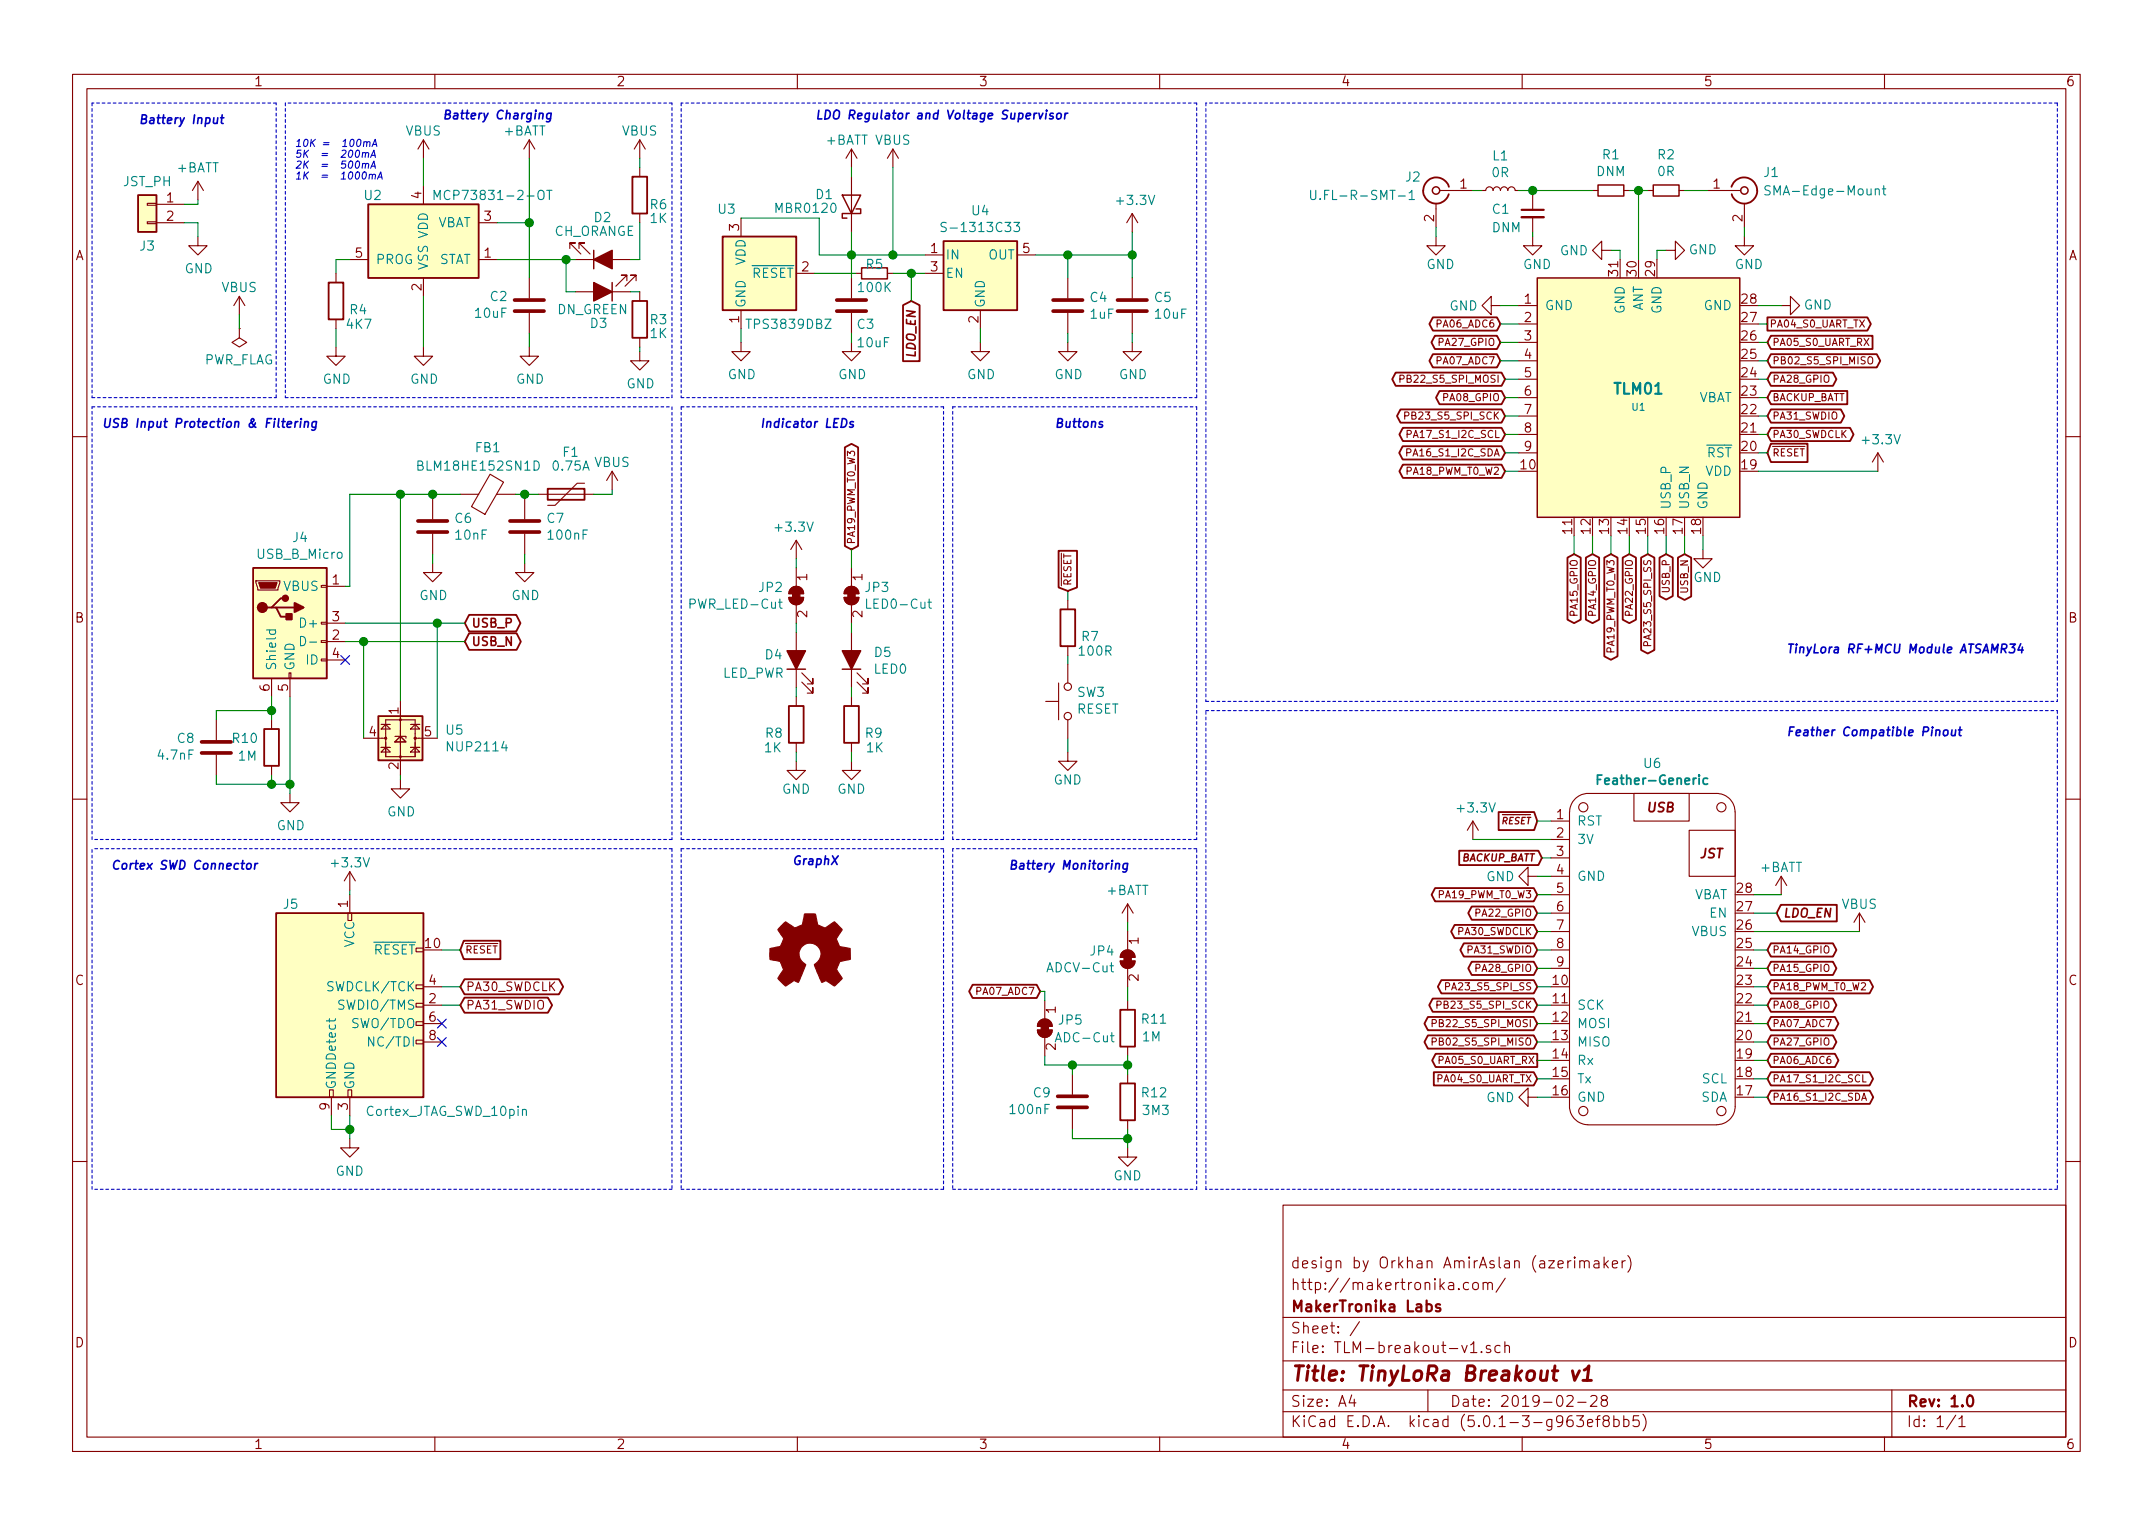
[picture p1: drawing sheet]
EESchema Schematic File Version 4
LIBS:TLM-breakout-v1-cache
EELAYER 26 0
EELAYER END
$Descr A4 11693 8268
encoding utf-8
Sheet 1 1
Title "TinyLoRa Breakout v1"
Date "2019-02-28"
Rev "1.0"
Comp "MakerTronika Labs"
Comment1 "http://makertronika.com/"
Comment2 "design by Orkhan AmirAslan (azerimaker)"
Comment3 ""
Comment4 ""
$EndDescr
$Comp
L power:GND #PWR06
U 1 1
P 8150 1650
F 0 "#PWR06" H 8150 1400 50  0001 C CNN
F 1 "GND" V 8150 1450 50  0000 C CNN
F 2 "" H 8150 1650 50  0001 C CNN
F 3 "" H 8150 1650 50  0001 C CNN
	1    8150 1650
	0    1    1    0   
$EndComp
$Comp
L power:GND #PWR08
U 1 1
P 2300 1875
F 0 "#PWR08" H 2300 1625 50  0001 C CNN
F 1 "GND" H 2305 1702 50  0000 C CNN
F 2 "" H 2300 1875 50  0001 C CNN
F 3 "" H 2300 1875 50  0001 C CNN
	1    2300 1875
	1    0    0    -1  
$EndComp
Text GLabel 9600 2450 2    39   Input ~ 0
~RESET
$Comp
L power:GND #PWR015
U 1 1
P 9250 2975
F 0 "#PWR015" H 9250 2725 50  0001 C CNN
F 1 "GND" H 9275 2825 50  0000 C CNN
F 2 "" H 9250 2975 50  0001 C CNN
F 3 "" H 9250 2975 50  0001 C CNN
	1    9250 2975
	1    0    0    -1  
$EndComp
Text GLabel 9600 1750 2    39   Output ~ 0
PA04_S0_UART_TX
Text GLabel 9600 1850 2    39   Input ~ 0
PA05_S0_UART_RX
Text GLabel 8150 1750 0    39   BiDi ~ 0
PA06_ADC6
Text GLabel 8150 1950 0    39   BiDi ~ 0
PA07_ADC7
Text GLabel 8175 2150 0    39   BiDi ~ 0
PA08_GPIO
Text GLabel 8650 3000 3    39   BiDi ~ 0
PA14_GPIO
Text GLabel 8550 3000 3    39   BiDi ~ 0
PA15_GPIO
Text GLabel 8175 2450 0    39   BiDi ~ 0
PA16_S1_I2C_SDA
Text GLabel 8175 2350 0    39   BiDi ~ 0
PA17_S1_I2C_SCL
Text GLabel 8175 2550 0    39   BiDi ~ 0
PA18_PWM_T0_W2
Text GLabel 8750 3000 3    39   BiDi ~ 0
PA19_PWM_T0_W3
Text GLabel 8850 3000 3    39   BiDi ~ 0
PA22_GPIO
Text GLabel 8950 3000 3    39   BiDi ~ 0
PA23_S5_SPI_SS
Text GLabel 9150 3000 3    39   BiDi ~ 0
USB_N
Text GLabel 9050 3000 3    39   BiDi ~ 0
USB_P
Text GLabel 8150 1850 0    39   BiDi ~ 0
PA27_GPIO
Text GLabel 9600 2050 2    39   BiDi ~ 0
PA28_GPIO
Text GLabel 9600 2350 2    39   BiDi ~ 0
PA30_SWDCLK
Text GLabel 9600 2250 2    39   BiDi ~ 0
PA31_SWDIO
Text GLabel 9600 1950 2    39   BiDi ~ 0
PB02_S5_SPI_MISO
Text GLabel 8175 2050 0    39   BiDi ~ 0
PB22_S5_SPI_MOSI
Text GLabel 8175 2250 0    39   BiDi ~ 0
PB23_S5_SPI_SCK
Wire Wire Line
	8150 1750 8250 1750
Wire Wire Line
	8150 1650 8250 1650
$Comp
L power:GND #PWR07
U 1 1
P 9675 1650
F 0 "#PWR07" H 9675 1400 50  0001 C CNN
F 1 "GND" V 9675 1450 50  0000 C CNN
F 2 "" H 9675 1650 50  0001 C CNN
F 3 "" H 9675 1650 50  0001 C CNN
	1    9675 1650
	0    -1   -1   0   
$EndComp
$Comp
L power:GND #PWR04
U 1 1
P 8750 1350
F 0 "#PWR04" H 8750 1100 50  0001 C CNN
F 1 "GND" V 8750 1150 50  0000 C CNN
F 2 "" H 8750 1350 50  0001 C CNN
F 3 "" H 8750 1350 50  0001 C CNN
	1    8750 1350
	0    1    1    0   
$EndComp
$Comp
L power:GND #PWR05
U 1 1
P 9050 1350
F 0 "#PWR05" H 9050 1100 50  0001 C CNN
F 1 "GND" V 9050 1150 50  0000 C CNN
F 2 "" H 9050 1350 50  0001 C CNN
F 3 "" H 9050 1350 50  0001 C CNN
	1    9050 1350
	0    -1   -1   0   
$EndComp
Wire Wire Line
	8750 1350 8800 1350
Wire Wire Line
	8800 1350 8800 1400
Wire Wire Line
	9050 1350 9000 1350
Wire Wire Line
	9000 1350 9000 1400
Wire Wire Line
	8150 1850 8250 1850
Wire Wire Line
	8250 1950 8150 1950
Wire Wire Line
	8175 2050 8250 2050
Wire Wire Line
	8175 2150 8250 2150
Wire Wire Line
	8250 2250 8175 2250
Wire Wire Line
	8175 2350 8250 2350
Wire Wire Line
	8250 2450 8175 2450
Wire Wire Line
	8175 2550 8250 2550
Wire Wire Line
	8550 2900 8550 3000
Wire Wire Line
	9250 2900 9250 2975
Wire Wire Line
	8650 2900 8650 3000
Wire Wire Line
	8750 2900 8750 3000
Wire Wire Line
	8850 2900 8850 3000
Wire Wire Line
	8950 2900 8950 3000
Wire Wire Line
	9050 2900 9050 3000
Wire Wire Line
	9150 2900 9150 3000
Wire Wire Line
	9550 2450 9600 2450
Wire Wire Line
	9600 2350 9550 2350
Wire Wire Line
	9550 2250 9600 2250
Wire Wire Line
	9600 2150 9550 2150
Wire Wire Line
	9550 2050 9600 2050
Wire Wire Line
	9550 1750 9600 1750
Wire Wire Line
	9550 1850 9600 1850
Wire Wire Line
	9550 1950 9600 1950
$Comp
L TLM-breakout-v1-rescue:TLM01-TinyLoraModule-Symbol-Lib U1
U 1 1
P 8200 1700
F 0 "U1" H 8900 1200 39  0000 C CNN
F 1 "TLM01" H 8900 1300 59  0000 C CNB
F 2 "TLM-footprints:TLM-01-footprint" H 8250 1750 39  0001 C CNN
F 3 "" H 8250 1750 39  0001 C CNN
	1    8200 1700
	1    0    0    -1  
$EndComp
$Comp
L Connector:Conn_Coaxial J1
U 1 1
P 9475 1025
F 0 "J1" H 9575 1125 50  0000 L CNN
F 1 "SMA-Edge-Mount" H 9575 1025 50  0000 L CNN
F 2 "mySMA_Connectos:SMA_J_P_X_ST_EM1_EdgeMount" H 9475 1025 50  0001 C CNN
F 3 " ~" H 9475 1025 50  0001 C CNN
	1    9475 1025
	1    0    0    -1  
$EndComp
$Comp
L power:GND #PWR0101
U 1 1
P 9475 1275
F 0 "#PWR0101" H 9475 1025 50  0001 C CNN
F 1 "GND" H 9500 1125 50  0000 C CNN
F 2 "" H 9475 1275 50  0001 C CNN
F 3 "" H 9475 1275 50  0001 C CNN
	1    9475 1275
	1    0    0    -1  
$EndComp
Wire Wire Line
	9475 1225 9475 1275
$Comp
L Connector:USB_B_Micro J4
U 1 1
P 1575 3375
F 0 "J4" H 1630 3842 50  0000 C CNN
F 1 "USB_B_Micro" H 1630 3751 50  0000 C CNN
F 2 "Connector_USB:USB_Micro-B_Wuerth_629105150521" H 1725 3325 50  0001 C CNN
F 3 "~" H 1725 3325 50  0001 C CNN
	1    1575 3375
	1    0    0    -1  
$EndComp
$Comp
L power:GND #PWR0102
U 1 1
P 8350 4750
F 0 "#PWR0102" H 8350 4500 50  0001 C CNN
F 1 "GND" V 8350 4550 50  0000 C CNN
F 2 "" H 8350 4750 50  0001 C CNN
F 3 "" H 8350 4750 50  0001 C CNN
	1    8350 4750
	0    1    1    0   
$EndComp
$Comp
L power:GND #PWR0103
U 1 1
P 8350 5950
F 0 "#PWR0103" H 8350 5700 50  0001 C CNN
F 1 "GND" V 8350 5750 50  0000 C CNN
F 2 "" H 8350 5950 50  0001 C CNN
F 3 "" H 8350 5950 50  0001 C CNN
	1    8350 5950
	0    1    1    0   
$EndComp
$Comp
L power:+BATT #PWR0104
U 1 1
P 9675 4850
F 0 "#PWR0104" H 9675 4700 50  0001 C CNN
F 1 "+BATT" H 9675 5000 50  0000 C CNN
F 2 "" H 9675 4850 50  0001 C CNN
F 3 "" H 9675 4850 50  0001 C CNN
	1    9675 4850
	1    0    0    -1  
$EndComp
Text GLabel 8350 4450 0    35   Input Italic 7
~RESET
Text GLabel 8350 5850 0    39   Input ~ 0
PA04_S0_UART_TX
Text GLabel 8350 5750 0    39   Output ~ 0
PA05_S0_UART_RX
Wire Wire Line
	8350 5850 8425 5850
Wire Wire Line
	8350 5750 8425 5750
Wire Wire Line
	8350 5950 8425 5950
Wire Wire Line
	8350 4450 8425 4450
Wire Wire Line
	8350 4750 8425 4750
Wire Wire Line
	9525 4850 9675 4850
Text GLabel 9600 5850 2    39   BiDi ~ 0
PA17_S1_I2C_SCL
Text GLabel 9600 5950 2    39   BiDi ~ 0
PA16_S1_I2C_SDA
Wire Wire Line
	9600 5850 9525 5850
Wire Wire Line
	9600 5950 9525 5950
Text GLabel 8350 5650 0    39   BiDi ~ 0
PB02_S5_SPI_MISO
Text GLabel 8350 5550 0    39   BiDi ~ 0
PB22_S5_SPI_MOSI
Text GLabel 8350 5450 0    39   BiDi ~ 0
PB23_S5_SPI_SCK
Wire Wire Line
	8350 5650 8425 5650
Wire Wire Line
	8425 5550 8350 5550
Wire Wire Line
	8350 5450 8425 5450
Text GLabel 8350 5250 0    39   BiDi ~ 0
PA28_GPIO
Text GLabel 8350 5350 0    39   BiDi ~ 0
PA23_S5_SPI_SS
Text GLabel 8350 4950 0    39   BiDi ~ 0
PA22_GPIO
Text GLabel 8350 4850 0    39   BiDi ~ 0
PA19_PWM_T0_W3
Text GLabel 9600 5150 2    39   BiDi ~ 0
PA14_GPIO
Text GLabel 9600 5250 2    39   BiDi ~ 0
PA15_GPIO
Text GLabel 9600 5350 2    39   BiDi ~ 0
PA18_PWM_T0_W2
Text GLabel 9600 5450 2    39   BiDi ~ 0
PA08_GPIO
Text GLabel 9600 5550 2    39   BiDi ~ 0
PA07_ADC7
Text GLabel 9600 5650 2    39   BiDi ~ 0
PA27_GPIO
Text GLabel 9600 5750 2    39   BiDi ~ 0
PA06_ADC6
Text GLabel 8375 4650 0    39   Input Italic 8
BACKUP_BATT
Wire Wire Line
	8375 4650 8425 4650
Text GLabel 9600 2150 2    39   Input ~ 0
BACKUP_BATT
Text GLabel 8350 5150 0    39   BiDi ~ 0
PA31_SWDIO
Text GLabel 8350 5050 0    39   BiDi ~ 0
PA30_SWDCLK
$Comp
L Regulator_Linear:TLV70233_SOT23-5 U4
U 1 1
P 5325 1475
F 0 "U4" H 5325 1817 50  0000 C CNN
F 1 "S-1313C33" H 5325 1726 50  0000 C CNN
F 2 "Package_TO_SOT_SMD:SOT-23-5" H 5325 1800 50  0001 C CIN
F 3 "http://www.ti.com/lit/ds/symlink/tlv702.pdf" H 5325 1525 50  0001 C CNN
	1    5325 1475
	1    0    0    -1  
$EndComp
$Comp
L Power_Supervisor:TPS3839DBZ U3
U 1 1
P 4025 1475
F 0 "U3" H 4000 1825 50  0000 R CNN
F 1 "TPS3839DBZ" H 4525 1200 50  0000 R CNN
F 2 "Package_TO_SOT_SMD:SOT-23" H 4025 1475 50  0001 C CNN
F 3 "http://www.ti.com/lit/ds/sbvs193d/sbvs193d.pdf" H 4025 1475 50  0001 C CNN
	1    4025 1475
	1    0    0    -1  
$EndComp
$Comp
L Connector_Generic:Conn_01x02 J3
U 1 1
P 800 1100
F 0 "J3" H 800 875 50  0000 C CNN
F 1 "JST_PH" H 800 1225 50  0000 C CNN
F 2 "Connector_JST:JST_PH_S2B-PH-SM4-TB_1x02-1MP_P2.00mm_Horizontal" H 800 1100 50  0001 C CNN
F 3 "~" H 800 1100 50  0001 C CNN
F 4 "S2B-PH-K-S(LF)" H 800 1100 50  0001 C CNN "Mfg"
	1    800  1100
	-1   0    0    -1  
$EndComp
$Comp
L Diode:MBR0520 D1
U 1 1
P 4625 1100
F 0 "D1" V 4675 1300 50  0000 R CNN
F 1 "MBR0120" V 4600 1525 50  0000 R CNN
F 2 "Diode_SMD:D_SOD-123" H 4625 925 50  0001 C CNN
F 3 "http://www.mccsemi.com/up_pdf/MBR0520~MBR0580(SOD123).pdf" H 4625 1100 50  0001 C CNN
	1    4625 1100
	0    -1   -1   0   
$EndComp
$Comp
L Battery_Management:MCP73831-2-OT U2
U 1 1
P 2300 1300
F 0 "U2" H 2025 1550 50  0000 C CNN
F 1 "MCP73831-2-OT" H 2675 1550 50  0000 C CNN
F 2 "Package_TO_SOT_SMD:SOT-23-5" H 2350 1050 50  0001 L CIN
F 3 "http://ww1.microchip.com/downloads/en/DeviceDoc/20001984g.pdf" H 2150 1250 50  0001 C CNN
	1    2300 1300
	1    0    0    -1  
$EndComp
$Comp
L Device:R R10
U 1 1
P 1475 4050
F 0 "R10" H 1406 4004 50  0000 R CNN
F 1 "1M" H 1400 4100 50  0000 R CNN
F 2 "Resistor_SMD:R_0402_1005Metric" V 1405 4050 50  0001 C CNN
F 3 "~" H 1475 4050 50  0001 C CNN
	1    1475 4050
	1    0    0    1   
$EndComp
$Comp
L Device:C C8
U 1 1
P 1175 4050
F 0 "C8" H 1061 4004 50  0000 R CNN
F 1 "4.7nF" H 1061 4095 50  0000 R CNN
F 2 "Capacitor_SMD:C_0603_1608Metric" H 1213 3900 50  0001 C CNN
F 3 "~" H 1175 4050 50  0001 C CNN
	1    1175 4050
	1    0    0    1   
$EndComp
Wire Wire Line
	1475 3775 1475 3850
Wire Wire Line
	1175 3900 1175 3850
Wire Wire Line
	1175 3850 1475 3850
Connection ~ 1475 3850
Wire Wire Line
	1475 3850 1475 3900
$Comp
L power:GND #PWR0105
U 1 1
P 1575 4300
F 0 "#PWR0105" H 1575 4050 50  0001 C CNN
F 1 "GND" H 1580 4127 50  0000 C CNN
F 2 "" H 1575 4300 50  0001 C CNN
F 3 "" H 1575 4300 50  0001 C CNN
	1    1575 4300
	1    0    0    -1  
$EndComp
Wire Wire Line
	1575 3775 1575 4250
Wire Wire Line
	1175 4200 1175 4250
Wire Wire Line
	1175 4250 1475 4250
Connection ~ 1575 4250
Wire Wire Line
	1575 4250 1575 4300
Wire Wire Line
	1475 4200 1475 4250
Connection ~ 1475 4250
Wire Wire Line
	1475 4250 1575 4250
$Comp
L power:VBUS #PWR0106
U 1 1
P 3325 2650
F 0 "#PWR0106" H 3325 2500 50  0001 C CNN
F 1 "VBUS" H 3325 2800 50  0000 C CNN
F 2 "" H 3325 2650 50  0001 C CNN
F 3 "" H 3325 2650 50  0001 C CNN
	1    3325 2650
	1    0    0    -1  
$EndComp
$Comp
L Device:Ferrite_Bead FB1
U 1 1
P 2650 2675
F 0 "FB1" V 2900 2675 50  0000 C CNN
F 1 "BLM18HE152SN1D" V 2800 2725 50  0000 C CNN
F 2 "Inductor_SMD:L_0603_1608Metric" V 2580 2675 50  0001 C CNN
F 3 "~" H 2650 2675 50  0001 C CNN
F 4 "BLM18HE152SN1D" V 2650 2675 50  0001 C CNN "Mfg"
	1    2650 2675
	0    -1   -1   0   
$EndComp
$Comp
L Device:C C6
U 1 1
P 2350 2850
F 0 "C6" H 2465 2896 50  0000 L CNN
F 1 "10nF" H 2465 2805 50  0000 L CNN
F 2 "Capacitor_SMD:C_0603_1608Metric" H 2388 2700 50  0001 C CNN
F 3 "~" H 2350 2850 50  0001 C CNN
	1    2350 2850
	1    0    0    -1  
$EndComp
$Comp
L Device:Polyfuse F1
U 1 1
P 3075 2675
F 0 "F1" V 3300 2650 50  0000 C CNN
F 1 "0.75A" V 3225 2650 50  0000 C CNN
F 2 "Fuse:Fuse_0805_2012Metric" H 3125 2475 50  0001 L CNN
F 3 "~" H 3075 2675 50  0001 C CNN
	1    3075 2675
	0    -1   -1   0   
$EndComp
$Comp
L power:GND #PWR0107
U 1 1
P 2350 3050
F 0 "#PWR0107" H 2350 2800 50  0001 C CNN
F 1 "GND" H 2355 2877 50  0000 C CNN
F 2 "" H 2350 3050 50  0001 C CNN
F 3 "" H 2350 3050 50  0001 C CNN
	1    2350 3050
	1    0    0    -1  
$EndComp
$Comp
L Device:C C7
U 1 1
P 2850 2850
F 0 "C7" H 2965 2896 50  0000 L CNN
F 1 "100nF" H 2965 2805 50  0000 L CNN
F 2 "Capacitor_SMD:C_0603_1608Metric" H 2888 2700 50  0001 C CNN
F 3 "~" H 2850 2850 50  0001 C CNN
	1    2850 2850
	1    0    0    -1  
$EndComp
Wire Wire Line
	2350 2700 2350 2675
Wire Wire Line
	2350 2675 2500 2675
Wire Wire Line
	2800 2675 2850 2675
Wire Wire Line
	2850 2700 2850 2675
Connection ~ 2850 2675
Wire Wire Line
	2850 2675 2925 2675
$Comp
L power:GND #PWR0108
U 1 1
P 2850 3050
F 0 "#PWR0108" H 2850 2800 50  0001 C CNN
F 1 "GND" H 2855 2877 50  0000 C CNN
F 2 "" H 2850 3050 50  0001 C CNN
F 3 "" H 2850 3050 50  0001 C CNN
	1    2850 3050
	1    0    0    -1  
$EndComp
Wire Wire Line
	2850 3000 2850 3050
Wire Wire Line
	2350 3000 2350 3050
Wire Wire Line
	3225 2675 3325 2675
Wire Wire Line
	3325 2675 3325 2650
$Comp
L power:GND #PWR0109
U 1 1
P 2175 4225
F 0 "#PWR0109" H 2175 3975 50  0001 C CNN
F 1 "GND" H 2180 4052 50  0000 C CNN
F 2 "" H 2175 4225 50  0001 C CNN
F 3 "" H 2175 4225 50  0001 C CNN
	1    2175 4225
	1    0    0    -1  
$EndComp
Wire Wire Line
	2175 4200 2175 4225
Text GLabel 2525 3375 2    47   BiDi ~ 9
USB_P
Text GLabel 2525 3475 2    47   BiDi ~ 9
USB_N
$Comp
L Connector:Conn_ARM_JTAG_SWD_10 J5
U 1 1
P 1900 5450
F 0 "J5" H 1625 6000 50  0000 R CNN
F 1 "Cortex_JTAG_SWD_10pin" H 2875 4875 50  0000 R CNN
F 2 "Connector_PinHeader_1.27mm:PinHeader_2x05_P1.27mm_Vertical_SMD" H 1950 4900 50  0001 L TNN
F 3 "http://infocenter.arm.com/help/topic/com.arm.doc.faqs/attached/13634/cortex_debug_connectors.pdf" V 1550 4200 50  0001 C CNN
	1    1900 5450
	1    0    0    -1  
$EndComp
Text GLabel 2500 5450 2    47   BiDi ~ 0
PA31_SWDIO
Text GLabel 2500 5350 2    47   BiDi ~ 0
PA30_SWDCLK
Text GLabel 2500 5150 2    39   Input ~ 0
~RESET
$Comp
L power:GND #PWR0110
U 1 1
P 1900 6175
F 0 "#PWR0110" H 1900 5925 50  0001 C CNN
F 1 "GND" H 1900 6000 50  0000 C CNN
F 2 "" H 1900 6175 50  0001 C CNN
F 3 "" H 1900 6175 50  0001 C CNN
	1    1900 6175
	1    0    0    -1  
$EndComp
Wire Wire Line
	1900 4825 1900 4850
Wire Wire Line
	1800 6050 1800 6125
Wire Wire Line
	1800 6125 1900 6125
Wire Wire Line
	1900 6125 1900 6175
Wire Wire Line
	1900 6050 1900 6125
Connection ~ 1900 6125
NoConn ~ 2400 5650
NoConn ~ 2400 5550
Wire Wire Line
	2400 5450 2500 5450
Wire Wire Line
	2400 5350 2500 5350
$Comp
L Device:LED_ALT D5
U 1 1
P 4625 3575
F 0 "D5" V 4663 3457 50  0000 R CNN
F 1 "LED0" V 4572 3457 50  0000 R CNN
F 2 "LED_SMD:LED_0603_1608Metric" H 4625 3575 50  0001 C CNN
F 3 "~" H 4625 3575 50  0001 C CNN
	1    4625 3575
	0    -1   -1   0   
$EndComp
$Comp
L Jumper:SolderJumper_2_Bridged JP3
U 1 1
P 4625 3225
F 0 "JP3" V 4579 3293 50  0000 L CNN
F 1 "LED0-Cut" V 4670 3293 50  0000 L CNN
F 2 "Jumper:SolderJumper-2_P1.3mm_Bridged_RoundedPad1.0x1.5mm" H 4625 3225 50  0001 C CNN
F 3 "~" H 4625 3225 50  0001 C CNN
	1    4625 3225
	0    1    1    0   
$EndComp
$Comp
L Device:R R9
U 1 1
P 4625 3925
F 0 "R9" H 4556 3879 50  0000 R CNN
F 1 "1K" H 4550 3800 50  0000 R CNN
F 2 "Resistor_SMD:R_0402_1005Metric" V 4555 3925 50  0001 C CNN
F 3 "~" H 4625 3925 50  0001 C CNN
	1    4625 3925
	-1   0    0    -1  
$EndComp
$Comp
L power:GND #PWR0112
U 1 1
P 4625 4125
F 0 "#PWR0112" H 4625 3875 50  0001 C CNN
F 1 "GND" H 4625 3975 50  0000 C CNN
F 2 "" H 4625 4125 50  0001 C CNN
F 3 "" H 4625 4125 50  0001 C CNN
	1    4625 4125
	1    0    0    -1  
$EndComp
Wire Wire Line
	4625 4075 4625 4125
Wire Wire Line
	4625 3725 4625 3775
Wire Wire Line
	4625 3375 4625 3425
Text GLabel 4625 2975 1    39   BiDi ~ 0
PA19_PWM_T0_W3
Wire Wire Line
	1875 3475 1975 3475
Wire Wire Line
	1875 3375 2375 3375
Wire Wire Line
	1875 3175 1900 3175
Wire Wire Line
	1900 3175 1900 2675
Connection ~ 2350 2675
Wire Wire Line
	1900 2675 2175 2675
Wire Wire Line
	2175 2675 2175 3800
Connection ~ 2175 2675
Wire Wire Line
	2175 2675 2350 2675
Wire Wire Line
	2375 4000 2375 3375
Connection ~ 2375 3375
Wire Wire Line
	2375 3375 2525 3375
Wire Wire Line
	1975 4000 1975 3475
Connection ~ 1975 3475
Wire Wire Line
	1975 3475 2525 3475
$Comp
L power:+BATT #PWR0113
U 1 1
P 1075 1075
F 0 "#PWR0113" H 1075 925 50  0001 C CNN
F 1 "+BATT" H 1075 1250 50  0000 C CNN
F 2 "" H 1075 1075 50  0001 C CNN
F 3 "" H 1075 1075 50  0001 C CNN
	1    1075 1075
	1    0    0    -1  
$EndComp
$Comp
L power:GND #PWR0114
U 1 1
P 1075 1275
F 0 "#PWR0114" H 1075 1025 50  0001 C CNN
F 1 "GND" H 1080 1102 50  0000 C CNN
F 2 "" H 1075 1275 50  0001 C CNN
F 3 "" H 1075 1275 50  0001 C CNN
	1    1075 1275
	1    0    0    -1  
$EndComp
Wire Wire Line
	1000 1200 1075 1200
Wire Wire Line
	1075 1200 1075 1275
$Comp
L power:+BATT #PWR0115
U 1 1
P 4625 900
F 0 "#PWR0115" H 4625 750 50  0001 C CNN
F 1 "+BATT" H 4600 1050 50  0000 C CNN
F 2 "" H 4625 900 50  0001 C CNN
F 3 "" H 4625 900 50  0001 C CNN
	1    4625 900 
	1    0    0    -1  
$EndComp
$Comp
L power:VBUS #PWR0116
U 1 1
P 4850 900
F 0 "#PWR0116" H 4850 750 50  0001 C CNN
F 1 "VBUS" H 4850 1050 50  0000 C CNN
F 2 "" H 4850 900 50  0001 C CNN
F 3 "" H 4850 900 50  0001 C CNN
	1    4850 900 
	1    0    0    -1  
$EndComp
$Comp
L Device:C C3
U 1 1
P 4625 1650
F 0 "C3" H 4650 1550 50  0000 L CNN
F 1 "10uF" H 4650 1450 50  0000 L CNN
F 2 "Capacitor_SMD:C_0603_1608Metric" H 4663 1500 50  0001 C CNN
F 3 "~" H 4625 1650 50  0001 C CNN
	1    4625 1650
	1    0    0    -1  
$EndComp
Wire Wire Line
	4625 1250 4625 1375
Wire Wire Line
	4625 1375 4850 1375
Connection ~ 4625 1375
Wire Wire Line
	4625 1375 4625 1500
$Comp
L power:GND #PWR0117
U 1 1
P 4625 1850
F 0 "#PWR0117" H 4625 1600 50  0001 C CNN
F 1 "GND" H 4630 1677 50  0000 C CNN
F 2 "" H 4625 1850 50  0001 C CNN
F 3 "" H 4625 1850 50  0001 C CNN
	1    4625 1850
	1    0    0    -1  
$EndComp
Wire Wire Line
	4625 1800 4625 1850
Wire Wire Line
	4625 900  4625 950 
Wire Wire Line
	4850 900  4850 1375
Connection ~ 4850 1375
Wire Wire Line
	4850 1375 5025 1375
Wire Wire Line
	4025 1175 4450 1175
Wire Wire Line
	4450 1175 4450 1375
Wire Wire Line
	4450 1375 4625 1375
$Comp
L power:GND #PWR0118
U 1 1
P 4025 1850
F 0 "#PWR0118" H 4025 1600 50  0001 C CNN
F 1 "GND" H 4030 1677 50  0000 C CNN
F 2 "" H 4025 1850 50  0001 C CNN
F 3 "" H 4025 1850 50  0001 C CNN
	1    4025 1850
	1    0    0    -1  
$EndComp
Wire Wire Line
	4025 1775 4025 1850
$Comp
L power:GND #PWR0119
U 1 1
P 5325 1850
F 0 "#PWR0119" H 5325 1600 50  0001 C CNN
F 1 "GND" H 5330 1677 50  0000 C CNN
F 2 "" H 5325 1850 50  0001 C CNN
F 3 "" H 5325 1850 50  0001 C CNN
	1    5325 1850
	1    0    0    -1  
$EndComp
$Comp
L power:GND #PWR0120
U 1 1
P 5800 1850
F 0 "#PWR0120" H 5800 1600 50  0001 C CNN
F 1 "GND" H 5805 1677 50  0000 C CNN
F 2 "" H 5800 1850 50  0001 C CNN
F 3 "" H 5800 1850 50  0001 C CNN
	1    5800 1850
	1    0    0    -1  
$EndComp
$Comp
L Device:C C4
U 1 1
P 5800 1650
F 0 "C4" H 5915 1696 50  0000 L CNN
F 1 "1uF" H 5915 1605 50  0000 L CNN
F 2 "Capacitor_SMD:C_0603_1608Metric" H 5838 1500 50  0001 C CNN
F 3 "~" H 5800 1650 50  0001 C CNN
	1    5800 1650
	1    0    0    -1  
$EndComp
$Comp
L Device:C C5
U 1 1
P 6150 1650
F 0 "C5" H 6265 1696 50  0000 L CNN
F 1 "10uF" H 6265 1605 50  0000 L CNN
F 2 "Capacitor_SMD:C_0603_1608Metric" H 6188 1500 50  0001 C CNN
F 3 "~" H 6150 1650 50  0001 C CNN
	1    6150 1650
	1    0    0    -1  
$EndComp
$Comp
L power:GND #PWR0121
U 1 1
P 6150 1850
F 0 "#PWR0121" H 6150 1600 50  0001 C CNN
F 1 "GND" H 6155 1677 50  0000 C CNN
F 2 "" H 6150 1850 50  0001 C CNN
F 3 "" H 6150 1850 50  0001 C CNN
	1    6150 1850
	1    0    0    -1  
$EndComp
$Comp
L power:+3.3V #PWR0122
U 1 1
P 6150 1250
F 0 "#PWR0122" H 6150 1100 50  0001 C CNN
F 1 "+3.3V" H 6165 1423 50  0000 C CNN
F 2 "" H 6150 1250 50  0001 C CNN
F 3 "" H 6150 1250 50  0001 C CNN
	1    6150 1250
	1    0    0    -1  
$EndComp
Wire Wire Line
	5625 1375 5800 1375
Wire Wire Line
	6150 1375 6150 1250
Wire Wire Line
	6150 1500 6150 1375
Connection ~ 6150 1375
Wire Wire Line
	5800 1500 5800 1375
Connection ~ 5800 1375
Wire Wire Line
	5800 1375 6150 1375
Wire Wire Line
	5800 1800 5800 1850
Wire Wire Line
	6150 1800 6150 1850
Wire Wire Line
	5325 1775 5325 1850
$Comp
L power:+3.3V #PWR0123
U 1 1
P 4325 3025
F 0 "#PWR0123" H 4325 2875 50  0001 C CNN
F 1 "+3.3V" H 4340 3198 50  0000 C CNN
F 2 "" H 4325 3025 50  0001 C CNN
F 3 "" H 4325 3025 50  0001 C CNN
	1    4325 3025
	-1   0    0    -1  
$EndComp
$Comp
L Device:LED_ALT D4
U 1 1
P 4325 3575
F 0 "D4" V 4350 3750 50  0000 R CNN
F 1 "LED_PWR" V 4250 3975 50  0000 R CNN
F 2 "LED_SMD:LED_0603_1608Metric" H 4325 3575 50  0001 C CNN
F 3 "~" H 4325 3575 50  0001 C CNN
	1    4325 3575
	0    -1   -1   0   
$EndComp
$Comp
L Jumper:SolderJumper_2_Bridged JP2
U 1 1
P 4325 3225
F 0 "JP2" V 4279 3293 50  0000 L CNN
F 1 "PWR_LED-Cut" V 4370 3293 50  0000 L CNN
F 2 "Jumper:SolderJumper-2_P1.3mm_Bridged_RoundedPad1.0x1.5mm" H 4325 3225 50  0001 C CNN
F 3 "~" H 4325 3225 50  0001 C CNN
	1    4325 3225
	0    -1   1    0   
$EndComp
$Comp
L Device:R R8
U 1 1
P 4325 3925
F 0 "R8" H 4256 3879 50  0000 R CNN
F 1 "1K" H 4250 3800 50  0000 R CNN
F 2 "Resistor_SMD:R_0402_1005Metric" V 4255 3925 50  0001 C CNN
F 3 "~" H 4325 3925 50  0001 C CNN
	1    4325 3925
	1    0    0    -1  
$EndComp
$Comp
L power:GND #PWR0124
U 1 1
P 4325 4125
F 0 "#PWR0124" H 4325 3875 50  0001 C CNN
F 1 "GND" H 4325 3975 50  0000 C CNN
F 2 "" H 4325 4125 50  0001 C CNN
F 3 "" H 4325 4125 50  0001 C CNN
	1    4325 4125
	-1   0    0    -1  
$EndComp
Wire Wire Line
	4325 3025 4325 3075
Wire Wire Line
	4325 3375 4325 3425
Wire Wire Line
	4325 3725 4325 3775
Wire Wire Line
	4325 4075 4325 4125
$Comp
L Device:LED_ALT D2
U 1 1
P 3275 1400
F 0 "D2" H 3325 1175 50  0000 R CNN
F 1 "CH_ORANGE" H 3450 1250 50  0000 R CNN
F 2 "LED_SMD:LED_0603_1608Metric" H 3275 1400 50  0001 C CNN
F 3 "~" H 3275 1400 50  0001 C CNN
	1    3275 1400
	1    0    0    1   
$EndComp
$Comp
L Device:LED_ALT D3
U 1 1
P 3275 1575
F 0 "D3" H 3350 1750 50  0000 R CNN
F 1 "DN_GREEN" H 3525 1675 50  0000 R CNN
F 2 "LED_SMD:LED_0603_1608Metric" H 3275 1575 50  0001 C CNN
F 3 "~" H 3275 1575 50  0001 C CNN
	1    3275 1575
	-1   0    0    1   
$EndComp
$Comp
L Device:C C2
U 1 1
P 2875 1650
F 0 "C2" H 2761 1604 50  0000 R CNN
F 1 "10uF" H 2761 1695 50  0000 R CNN
F 2 "Capacitor_SMD:C_0603_1608Metric" H 2913 1500 50  0001 C CNN
F 3 "~" H 2875 1650 50  0001 C CNN
	1    2875 1650
	1    0    0    1   
$EndComp
$Comp
L power:GND #PWR0125
U 1 1
P 2875 1875
F 0 "#PWR0125" H 2875 1625 50  0001 C CNN
F 1 "GND" H 2880 1702 50  0000 C CNN
F 2 "" H 2875 1875 50  0001 C CNN
F 3 "" H 2875 1875 50  0001 C CNN
	1    2875 1875
	1    0    0    -1  
$EndComp
$Comp
L power:GND #PWR0126
U 1 1
P 3475 1900
F 0 "#PWR0126" H 3475 1650 50  0001 C CNN
F 1 "GND" H 3480 1727 50  0000 C CNN
F 2 "" H 3475 1900 50  0001 C CNN
F 3 "" H 3475 1900 50  0001 C CNN
	1    3475 1900
	1    0    0    -1  
$EndComp
$Comp
L Device:R R4
U 1 1
P 1825 1625
F 0 "R4" H 1756 1579 50  0000 R CNN
F 1 "4K7" H 1775 1500 50  0000 R CNN
F 2 "Resistor_SMD:R_0402_1005Metric" V 1755 1625 50  0001 C CNN
F 3 "~" H 1825 1625 50  0001 C CNN
	1    1825 1625
	-1   0    0    -1  
$EndComp
$Comp
L power:GND #PWR0127
U 1 1
P 1825 1875
F 0 "#PWR0127" H 1825 1625 50  0001 C CNN
F 1 "GND" H 1830 1702 50  0000 C CNN
F 2 "" H 1825 1875 50  0001 C CNN
F 3 "" H 1825 1875 50  0001 C CNN
	1    1825 1875
	1    0    0    -1  
$EndComp
Wire Wire Line
	1825 1775 1825 1875
Wire Wire Line
	1825 1475 1825 1400
Wire Wire Line
	1825 1400 1900 1400
Wire Wire Line
	2300 1600 2300 1875
$Comp
L power:+BATT #PWR0128
U 1 1
P 2875 850
F 0 "#PWR0128" H 2875 700 50  0001 C CNN
F 1 "+BATT" H 2850 1000 50  0000 C CNN
F 2 "" H 2875 850 50  0001 C CNN
F 3 "" H 2875 850 50  0001 C CNN
	1    2875 850 
	1    0    0    -1  
$EndComp
$Comp
L power:VBUS #PWR0129
U 1 1
P 2300 850
F 0 "#PWR0129" H 2300 700 50  0001 C CNN
F 1 "VBUS" H 2300 1000 50  0000 C CNN
F 2 "" H 2300 850 50  0001 C CNN
F 3 "" H 2300 850 50  0001 C CNN
	1    2300 850 
	1    0    0    -1  
$EndComp
Wire Wire Line
	2700 1200 2875 1200
Wire Wire Line
	2875 1200 2875 850 
Wire Wire Line
	2875 1500 2875 1200
Connection ~ 2875 1200
Wire Wire Line
	2875 1800 2875 1875
Wire Wire Line
	2300 850  2300 1000
Wire Notes Line
	1550 550  1550 2150
Wire Notes Line
	1550 2150 3650 2150
Wire Notes Line
	3650 2150 3650 550 
Wire Notes Line
	3650 550  1550 550 
Wire Notes Line
	1500 550  500  550 
Wire Notes Line
	500  550  500  2150
Wire Notes Line
	500  2150 1500 2150
Wire Notes Line
	1500 2150 1500 550 
Wire Notes Line
	3700 550  3700 2150
Wire Notes Line
	3700 2150 6500 2150
Wire Notes Line
	6500 2150 6500 550 
Wire Notes Line
	6500 550  3700 550 
Wire Notes Line
	500  2200 3650 2200
Wire Notes Line
	3650 2200 3650 4550
Wire Notes Line
	3650 4550 500  4550
Wire Notes Line
	500  4550 500  2200
Wire Wire Line
	2400 5150 2500 5150
Wire Wire Line
	4625 2975 4625 3075
Wire Notes Line
	3700 2200 3700 4550
Wire Notes Line
	3700 4550 5125 4550
Wire Notes Line
	5125 4550 5125 2200
Wire Notes Line
	5125 2200 3700 2200
Wire Notes Line
	5175 2200 6500 2200
Wire Notes Line
	6500 2200 6500 4550
Wire Notes Line
	6500 4550 5175 4550
Wire Notes Line
	5175 4550 5175 2200
Text Notes 1600 975  0    39   Italic 0
10K =  100mA\n5K  =  200mA\n2K  =  500mA\n1K  =  1000mA
Text Notes 750  675  0    47   Italic 9
Battery Input
Text Notes 2400 650  0    47   Italic 9
Battery Charging
Text Notes 4425 650  0    47   Italic 9
LDO Regulator and Voltage Supervisor
Text Notes 550  2325 0    47   Italic 9
USB Input Protection & Filtering
Text Notes 4125 2325 0    47   Italic 9
Indicator LEDs
Text Notes 5725 2325 0    47   Italic 9
Buttons
Text Notes 600  4725 0    47   Italic 9
Cortex SWD Connector
Wire Notes Line
	3650 4600 500  4600
Wire Notes Line
	11175 550  6550 550 
Text Notes 9700 3550 0    47   Italic 9
TinyLora RF+MCU Module ATSAMR34
$Comp
L power:+3.3V #PWR0133
U 1 1
P 1900 4825
F 0 "#PWR0133" H 1900 4675 50  0001 C CNN
F 1 "+3.3V" H 1900 4975 50  0000 C CNN
F 2 "" H 1900 4825 50  0001 C CNN
F 3 "" H 1900 4825 50  0001 C CNN
	1    1900 4825
	1    0    0    -1  
$EndComp
$Comp
L power:+3.3V #PWR0134
U 1 1
P 8000 4550
F 0 "#PWR0134" H 8000 4400 50  0001 C CNN
F 1 "+3.3V" H 8015 4723 50  0000 C CNN
F 2 "" H 8000 4550 50  0001 C CNN
F 3 "" H 8000 4550 50  0001 C CNN
	1    8000 4550
	1    0    0    -1  
$EndComp
Wire Wire Line
	8000 4550 8425 4550
Text GLabel 4950 1625 3    47   Input Italic 9
LDO_EN
$Comp
L Device:R_Small R5
U 1 1
P 4750 1475
F 0 "R5" V 4700 1475 50  0000 C CNN
F 1 "100K" V 4825 1475 50  0000 C CNN
F 2 "Resistor_SMD:R_0402_1005Metric" H 4750 1475 50  0001 C CNN
F 3 "~" H 4750 1475 50  0001 C CNN
	1    4750 1475
	0    1    1    0   
$EndComp
Text GLabel 9650 4950 2    47   Input Italic 9
LDO_EN
Wire Wire Line
	9525 4950 9650 4950
$Comp
L power:VBUS #PWR0135
U 1 1
P 10100 5050
F 0 "#PWR0135" H 10100 4900 50  0001 C CNN
F 1 "VBUS" H 10100 5200 50  0000 C CNN
F 2 "" H 10100 5050 50  0001 C CNN
F 3 "" H 10100 5050 50  0001 C CNN
	1    10100 5050
	1    0    0    -1  
$EndComp
Wire Wire Line
	9525 5050 10100 5050
$Comp
L Device:L_Small L1
U 1 1
P 8150 1025
F 0 "L1" V 8335 1025 50  0000 C CNN
F 1 "0R" V 8244 1025 50  0000 C CNN
F 2 "Inductor_SMD:L_0402_1005Metric" H 8150 1025 50  0001 C CNN
F 3 "~" H 8150 1025 50  0001 C CNN
	1    8150 1025
	0    -1   -1   0   
$EndComp
$Comp
L Device:C_Small C1
U 1 1
P 8325 1150
F 0 "C1" H 8550 1175 50  0000 R CNN
F 1 "DNM" H 8550 1075 50  0000 R CNN
F 2 "Capacitor_SMD:C_0402_1005Metric" H 8325 1150 50  0001 C CNN
F 3 "~" H 8325 1150 50  0001 C CNN
	1    8325 1150
	-1   0    0    -1  
$EndComp
$Comp
L power:GND #PWR0136
U 1 1
P 8325 1275
F 0 "#PWR0136" H 8325 1025 50  0001 C CNN
F 1 "GND" H 8350 1125 50  0000 C CNN
F 2 "" H 8325 1275 50  0001 C CNN
F 3 "" H 8325 1275 50  0001 C CNN
	1    8325 1275
	1    0    0    -1  
$EndComp
Wire Wire Line
	8250 1025 8325 1025
Wire Wire Line
	8325 1025 8325 1050
Wire Wire Line
	8325 1250 8325 1275
$Comp
L Device:R_Small R1
U 1 1
P 8750 1025
F 0 "R1" V 8554 1025 50  0000 C CNN
F 1 "DNM" V 8645 1025 50  0000 C CNN
F 2 "Resistor_SMD:R_0402_1005Metric" H 8750 1025 50  0001 C CNN
F 3 "~" H 8750 1025 50  0001 C CNN
	1    8750 1025
	0    1    1    0   
$EndComp
$Comp
L Device:R_Small R2
U 1 1
P 9050 1025
F 0 "R2" V 8854 1025 50  0000 C CNN
F 1 "0R" V 8945 1025 50  0000 C CNN
F 2 "Resistor_SMD:R_0402_1005Metric" H 9050 1025 50  0001 C CNN
F 3 "~" H 9050 1025 50  0001 C CNN
	1    9050 1025
	0    1    1    0   
$EndComp
Wire Wire Line
	8850 1025 8900 1025
Wire Wire Line
	9150 1025 9275 1025
Wire Wire Line
	8900 1400 8900 1025
Connection ~ 8900 1025
Wire Wire Line
	8900 1025 8950 1025
Wire Wire Line
	8425 5350 8350 5350
Wire Wire Line
	9600 5750 9525 5750
Wire Wire Line
	9525 5650 9600 5650
Wire Wire Line
	9600 5550 9525 5550
Wire Wire Line
	9525 5450 9600 5450
Wire Wire Line
	9600 5350 9525 5350
Wire Wire Line
	9525 5250 9600 5250
Wire Wire Line
	9600 5150 9525 5150
Wire Wire Line
	8425 4850 8350 4850
Wire Wire Line
	8350 4950 8425 4950
Wire Wire Line
	8425 5050 8350 5050
Wire Wire Line
	8350 5150 8425 5150
Wire Wire Line
	8425 5250 8350 5250
Wire Notes Line
	6550 3800 11175 3800
Wire Notes Line
	6550 550  6550 3800
Wire Notes Line
	11175 550  11175 3800
Wire Notes Line
	6550 3850 11175 3850
Wire Notes Line
	11175 3850 11175 6450
Wire Notes Line
	11175 6450 6550 6450
Wire Notes Line
	6550 6450 6550 3850
Text Notes 9700 4000 0    47   Italic 9
Feather Compatible Pinout
Text GLabel 5650 5375 0    39   BiDi ~ 0
PA07_ADC7
$Comp
L power:+BATT #PWR0137
U 1 1
P 6125 5000
F 0 "#PWR0137" H 6125 4850 50  0001 C CNN
F 1 "+BATT" H 6125 5175 50  0000 C CNN
F 2 "" H 6125 5000 50  0001 C CNN
F 3 "" H 6125 5000 50  0001 C CNN
	1    6125 5000
	1    0    0    -1  
$EndComp
$Comp
L Device:R R11
U 1 1
P 6125 5575
F 0 "R11" H 6056 5529 50  0000 R CNN
F 1 "1M" H 6050 5625 50  0000 R CNN
F 2 "Resistor_SMD:R_0402_1005Metric" V 6055 5575 50  0001 C CNN
F 3 "~" H 6125 5575 50  0001 C CNN
	1    6125 5575
	-1   0    0    1   
$EndComp
$Comp
L Device:R R12
U 1 1
P 6125 5975
F 0 "R12" H 6056 5929 50  0000 R CNN
F 1 "3M3" H 6050 6025 50  0000 R CNN
F 2 "Resistor_SMD:R_0402_1005Metric" V 6055 5975 50  0001 C CNN
F 3 "~" H 6125 5975 50  0001 C CNN
	1    6125 5975
	-1   0    0    1   
$EndComp
$Comp
L Device:C C9
U 1 1
P 5825 5975
F 0 "C9" H 5711 5929 50  0000 R CNN
F 1 "100nF" H 5711 6020 50  0000 R CNN
F 2 "Capacitor_SMD:C_0603_1608Metric" H 5863 5825 50  0001 C CNN
F 3 "~" H 5825 5975 50  0001 C CNN
	1    5825 5975
	1    0    0    1   
$EndComp
$Comp
L power:GND #PWR0138
U 1 1
P 6125 6225
F 0 "#PWR0138" H 6125 5975 50  0001 C CNN
F 1 "GND" H 6125 6075 50  0000 C CNN
F 2 "" H 6125 6225 50  0001 C CNN
F 3 "" H 6125 6225 50  0001 C CNN
	1    6125 6225
	1    0    0    -1  
$EndComp
Wire Wire Line
	5675 5775 5825 5775
Wire Wire Line
	6125 5775 6125 5725
Wire Wire Line
	6125 5825 6125 5775
Connection ~ 6125 5775
Wire Wire Line
	6125 6125 6125 6175
Wire Wire Line
	5825 5825 5825 5775
Connection ~ 5825 5775
Wire Wire Line
	5825 5775 6125 5775
Wire Wire Line
	5825 6125 5825 6175
Wire Wire Line
	5825 6175 6125 6175
Connection ~ 6125 6175
Wire Wire Line
	6125 6175 6125 6225
$Comp
L Graphic:Logo_Open_Hardware_Small #LOGO1
U 1 1
P 4400 5175
F 0 "#LOGO1" H 4400 5450 50  0001 C CNN
F 1 "Logo_Open_Hardware_Small" H 4400 4950 50  0001 C CNN
F 2 "" H 4400 5175 50  0001 C CNN
F 3 "~" H 4400 5175 50  0001 C CNN
	1    4400 5175
	1    0    0    -1  
$EndComp
Wire Notes Line
	6500 4600 5175 4600
Wire Notes Line
	5175 4600 5175 6450
Wire Notes Line
	5175 6450 6500 6450
Wire Notes Line
	6500 6450 6500 4600
Text Notes 5475 4725 0    47   Italic 9
Battery Monitoring
$Comp
L Jumper:SolderJumper_2_Bridged JP5
U 1 1
P 5675 5575
F 0 "JP5" V 5629 5643 50  0000 L CNN
F 1 "ADC-Cut" V 5725 5625 50  0000 L CNN
F 2 "Jumper:SolderJumper-2_P1.3mm_Bridged_RoundedPad1.0x1.5mm" H 5675 5575 50  0001 C CNN
F 3 "~" H 5675 5575 50  0001 C CNN
	1    5675 5575
	0    1    1    0   
$EndComp
Wire Wire Line
	5650 5375 5675 5375
Wire Wire Line
	5675 5375 5675 5425
Wire Wire Line
	5675 5725 5675 5775
Wire Notes Line
	3700 4600 3700 6450
Wire Notes Line
	3700 6450 5125 6450
Wire Notes Line
	5125 6450 5125 4600
Wire Notes Line
	5125 4600 3700 4600
Text Notes 4300 4700 0    47   Italic 9
GraphX
Wire Notes Line
	3650 4600 3650 6450
Wire Notes Line
	3650 6450 500  6450
Wire Notes Line
	500  6450 500  4600
$Comp
L Connector:Conn_Coaxial J2
U 1 1
P 7800 1025
F 0 "J2" H 7925 1100 50  0000 C CNN
F 1 "U.FL-R-SMT-1" H 8200 1000 50  0000 C CNN
F 2 "Connector_Coaxial:U.FL_Hirose_U.FL-R-SMT-1_Vertical" H 7800 1025 50  0001 C CNN
F 3 " ~" H 7800 1025 50  0001 C CNN
	1    7800 1025
	-1   0    0    -1  
$EndComp
$Comp
L power:GND #PWR0139
U 1 1
P 7800 1275
F 0 "#PWR0139" H 7800 1025 50  0001 C CNN
F 1 "GND" H 7825 1125 50  0000 C CNN
F 2 "" H 7800 1275 50  0001 C CNN
F 3 "" H 7800 1275 50  0001 C CNN
	1    7800 1275
	1    0    0    -1  
$EndComp
Wire Wire Line
	7800 1225 7800 1275
Wire Wire Line
	8050 1025 8000 1025
Wire Wire Line
	8650 1025 8325 1025
Connection ~ 8325 1025
Wire Wire Line
	5800 4000 5800 4075
Wire Wire Line
	5800 3550 5800 3600
Wire Wire Line
	5800 3200 5800 3250
Text GLabel 5800 3200 1    39   Input ~ 0
~RESET
$Comp
L Switch:SW_Push SW3
U 1 1
P 5800 3800
F 0 "SW3" V 5846 3752 50  0000 R CNN
F 1 "RESET" V 5755 3752 50  0000 R CNN
F 2 "Button_Switch_SMD:SW_SPST_EVQP2" H 5800 4000 50  0001 C CNN
F 3 "" H 5800 4000 50  0001 C CNN
	1    5800 3800
	0    -1   -1   0   
$EndComp
$Comp
L power:GND #PWR0131
U 1 1
P 5800 4075
F 0 "#PWR0131" H 5800 3825 50  0001 C CNN
F 1 "GND" H 5800 3925 50  0000 C CNN
F 2 "" H 5800 4075 50  0001 C CNN
F 3 "" H 5800 4075 50  0001 C CNN
	1    5800 4075
	1    0    0    -1  
$EndComp
$Comp
L Device:R R7
U 1 1
P 5800 3400
F 0 "R7" H 5731 3354 50  0000 R CNN
F 1 "100R" H 5750 3275 50  0000 R CNN
F 2 "Resistor_SMD:R_0402_1005Metric" V 5730 3400 50  0001 C CNN
F 3 "~" H 5800 3400 50  0001 C CNN
	1    5800 3400
	-1   0    0    -1  
$EndComp
Wire Wire Line
	1000 1100 1075 1100
Wire Wire Line
	1075 1100 1075 1075
$Comp
L TLM-breakout-v1-rescue:NUP2114-TinyLoraModule-Symbol-Lib U5
U 1 1
P 2175 4000
F 0 "U5" H 2416 4046 50  0000 L CNN
F 1 "NUP2114" H 2416 3955 50  0000 L CNN
F 2 "Package_TO_SOT_SMD:SOT-553" H 2375 4500 50  0001 C CNN
F 3 "http://www.onsemi.ru.com/pub_link/Collateral/NUP2202W1-D.PDF" H 2255 4075 50  0001 C CNN
	1    2175 4000
	1    0    0    -1  
$EndComp
Wire Wire Line
	6125 5000 6125 5050
Wire Wire Line
	6125 5350 6125 5425
$Comp
L Jumper:SolderJumper_2_Bridged JP4
U 1 1
P 6125 5200
F 0 "JP4" V 6079 5268 50  0000 L CNN
F 1 "ADCV-Cut" V 6170 5268 50  0000 L CNN
F 2 "Jumper:SolderJumper-2_P1.3mm_Bridged_RoundedPad1.0x1.5mm" H 6125 5200 50  0001 C CNN
F 3 "~" H 6125 5200 50  0001 C CNN
	1    6125 5200
	0    -1   1    0   
$EndComp
$Comp
L power:+3.3V #PWR0111
U 1 1
P 10200 2550
F 0 "#PWR0111" H 10200 2400 50  0001 C CNN
F 1 "+3.3V" H 10215 2723 50  0000 C CNN
F 2 "" H 10200 2550 50  0001 C CNN
F 3 "" H 10200 2550 50  0001 C CNN
	1    10200 2550
	1    0    0    -1  
$EndComp
Wire Wire Line
	9550 1650 9675 1650
Wire Wire Line
	9550 2550 10200 2550
NoConn ~ 1875 3575
$Comp
L TLM-breakout-v1-rescue:Feather-Generic-my-Arduino-Boards U6
U 1 1
P 8525 4450
F 0 "U6" H 8975 4765 50  0000 C CNN
F 1 "Feather-Generic" H 8975 4674 50  0000 C CNB
F 2 "mcu_footprints:Feather-Generic" H 8525 4450 50  0001 C CNN
F 3 "" H 8525 4450 50  0001 C CNN
	1    8525 4450
	1    0    0    -1  
$EndComp
$Comp
L power:VBUS #PWR0132
U 1 1
P 1300 1700
F 0 "#PWR0132" H 1300 1550 50  0001 C CNN
F 1 "VBUS" H 1300 1850 50  0000 C CNN
F 2 "" H 1300 1700 50  0001 C CNN
F 3 "" H 1300 1700 50  0001 C CNN
	1    1300 1700
	1    0    0    -1  
$EndComp
$Comp
L power:PWR_FLAG #FLG0102
U 1 1
P 1300 1775
F 0 "#FLG0102" H 1300 1850 50  0001 C CNN
F 1 "PWR_FLAG" H 1300 1948 50  0000 C CNN
F 2 "" H 1300 1775 50  0001 C CNN
F 3 "~" H 1300 1775 50  0001 C CNN
	1    1300 1775
	-1   0    0    1   
$EndComp
Wire Wire Line
	1300 1700 1300 1775
$Comp
L Device:R R6
U 1 1
P 3475 1050
F 0 "R6" H 3425 1000 50  0000 R CNN
F 1 "1K" H 3425 925 50  0000 R CNN
F 2 "Resistor_SMD:R_0402_1005Metric" V 3405 1050 50  0001 C CNN
F 3 "~" H 3475 1050 50  0001 C CNN
	1    3475 1050
	-1   0    0    -1  
$EndComp
$Comp
L power:VBUS #PWR0130
U 1 1
P 3475 850
F 0 "#PWR0130" H 3475 700 50  0001 C CNN
F 1 "VBUS" H 3475 1000 50  0000 C CNN
F 2 "" H 3475 850 50  0001 C CNN
F 3 "" H 3475 850 50  0001 C CNN
	1    3475 850 
	1    0    0    -1  
$EndComp
Wire Wire Line
	3475 850  3475 900 
Wire Wire Line
	3475 1200 3475 1400
Wire Wire Line
	3475 1400 3425 1400
Wire Wire Line
	3125 1400 3075 1400
$Comp
L Device:R R3
U 1 1
P 3475 1725
F 0 "R3" H 3425 1725 50  0000 R CNN
F 1 "1K" H 3425 1650 50  0000 R CNN
F 2 "Resistor_SMD:R_0402_1005Metric" V 3405 1725 50  0001 C CNN
F 3 "~" H 3475 1725 50  0001 C CNN
	1    3475 1725
	-1   0    0    -1  
$EndComp
Wire Wire Line
	3125 1575 3075 1575
Wire Wire Line
	3075 1575 3075 1400
Connection ~ 3075 1400
Wire Wire Line
	3075 1400 2700 1400
Wire Wire Line
	3425 1575 3475 1575
Wire Wire Line
	3475 1875 3475 1900
Wire Wire Line
	4650 1475 4425 1475
Wire Wire Line
	4850 1475 4950 1475
Wire Wire Line
	4950 1625 4950 1475
Connection ~ 4950 1475
Wire Wire Line
	4950 1475 5025 1475
$EndSCHEMATC
